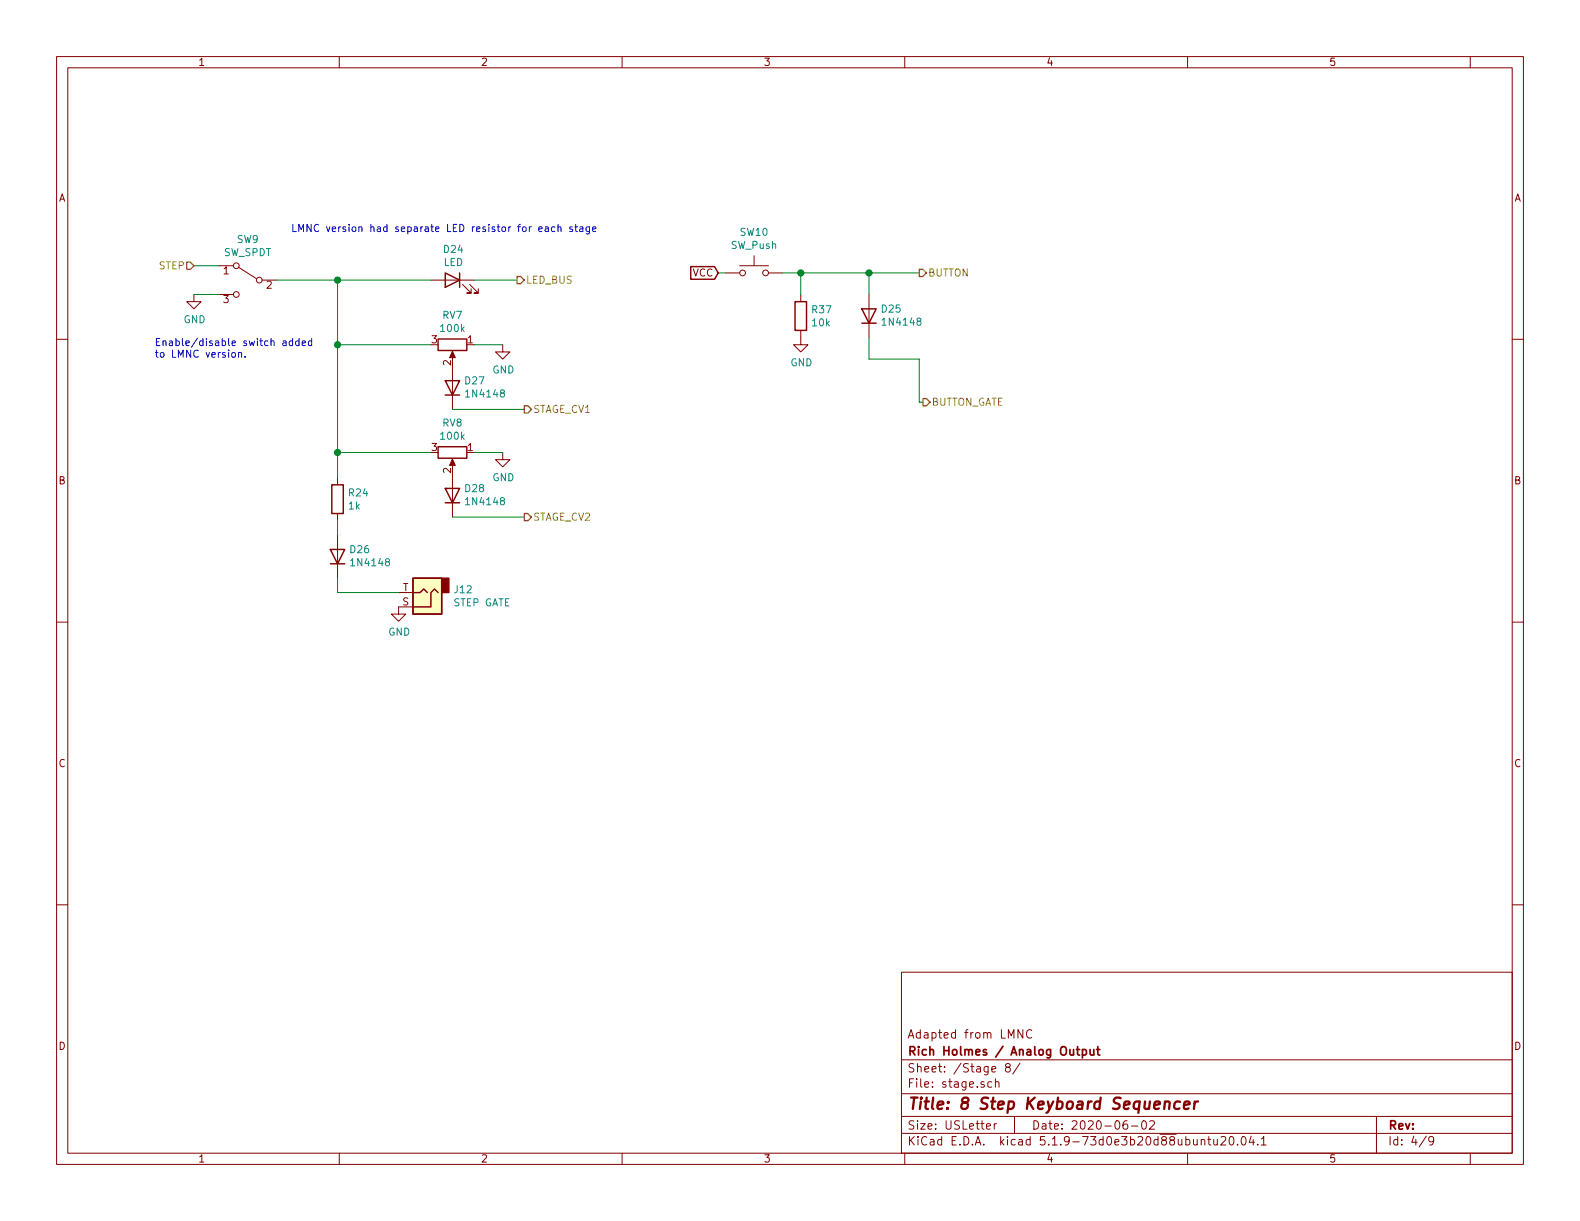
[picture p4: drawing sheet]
<svg xmlns="http://www.w3.org/2000/svg" width="279mm" height="216mm" viewBox="0 0 279 216" stroke-linecap="round" stroke-linejoin="round" font-family="sans-serif">
<g fill="none" stroke="#840000" stroke-width=".18">
<path d="M10 10h259.4v195.9h-259.4zM12 12h255.4v191.9h-255.4zM60 10v2M110 10v2M160 10v2M210 10v2M260 10v2M10 60h2M34.3 52.1v1.2h1.3l-1.3 1.3-1.3-1.3h1.3M38.7 47h2.6M38.7 52.1h2.6M42.2 47.2l3.1 2.1"/>
<path d="M46.4 49.5h2.5M76.2 49.5h7.6M81.8 50.3l1.5 1.5h-.8h.8v-.7M83.1 50.3l1.5 1.5h-.8h.8v-.7M128.3 48.3h2.5M130.8 47h5.1M133.3 45.2v1.8M135.9 48.3h2.5M141.6 58.4v2.6h1.3l-1.3 1.2-1.3-1.2h1.3M141.6 52.1v1.2M153.7 52.1v7.6M267.4 60h2"/>
<path d="M80 62.5v1M80 64.8v7.6M88.9 61v1.2h1.3l-1.3 1.3-1.3-1.3h1.3M59.7 84.5v1.2M59.7 90.8v1.3M59.7 94.6v7.6M80 81.5v1.1M80 83.8v7.6M88.9 80v1.3h1.3l-1.3 1.3-1.3-1.3h1.3M10 110h2M70.5 104.8h2.5M73 107.3h-2.5v1.3h1.3l-1.3 1.3-1.3-1.3h1.3"/>
<path d="M267.4 110h2M10 160h2M267.4 160h2M159.4 171.9h108v32h-108zM159.4 197.4h108M159.4 193.4h108M159.4 187.4h108M174.4 199.2l.8-.2-.1-.2-.4-.1-.3 .2 .1 .7h.6M175.4 191.3h-.4l-.3 .2v.6l.3 .2 .4-.1M175.8 198.7v1M176 191.4l.2-.1h.4l.1 1M176 190.8v1.5"/>
<path d="M176.2 198.7l-.3 .1-.1 .2M178.1 188.7l-.3-.3 .1-.2 .2-.1h.4l.2 .2-.1 .3-.6 .2a.48 .48 0 0 0-.1 .6l.2 .2 .5-.2a.48 .48 0 0 0-.2-.7M179.4 197.4v3M180.4 188l-1.3 1.9M180.9 182.1v1.5l-.9-1.5v1.5M182.4 182.2a.7 .7 0 0 0-.9 .2 .7 .7 0 0 0 .2 1 .55 .55 0 0 0 .7 0M199.3 198.2a.62 .62 0 0 0-.7 .6l.1 .7 .2 .2 .5-.2v-.5l-.1-.2h-.4l-.3 .2M200.1 199.1h1.1M202 198.3l.4-.1a.94 .94 0 0 1 0 1.5 .82 .82 0 0 1-.4-1.4zM203.3 198.3l.2-.1h.4l.2 .1 .1 .3-1 1.1h1M243.4 197.4v6.5M60 203.9v2"/>
<path d="M110 203.9v2M159.4 200.4h108M160 203.9v2M210 203.9v2M212.4 201.6l.2-.1h.4l.1 1M212.4 201.5v1M213.6 201.5h.5M213.8 201v1.3l.3 .2M214.6 201.5l.1 .9 .4 .1 .2-.2M215.3 201.5v1M215.9 201.1l.2-.1h.4l.3 .4-1 1.1h1M217.5 201.1l.3-.1a.94 .94 0 0 1 0 1.5 .82 .82 0 0 1-.3-1.4z"/>
<path d="M218.8 202.3v.2M219.7 201h.1a.8 .8 0 0 1 .6 .7 .8 .8 0 0 1-.6 .8 1 1 0 0 1-.1-1.5zM221.3 200.9l-.4 1.1h.9M221.6 201.5v1M222.4 202.3v.2M223 201.4l.5-.4v1.5M223 202.5h.9M252.2 200.9l-1.2 1.9M253.5 201.6l-.3 .3-.4-.1-.1-.2v-.4l.1-.2h.4l.2 .1a1.19 1.19 0 0 1-.2 1.3l-.4 .1M260 203.9v2"/>
<circle cx="41.8" cy="52.1" r=".51"/>
<circle cx="41.8" cy="47" r=".51"/>
<circle cx="45.8" cy="49.5" r=".51"/>
<circle cx="131.3" cy="48.3" r=".51"/>
<circle cx="135.4" cy="48.3" r=".51"/>
</g>
<path d="M206 194.9a.52 .52 0 0 1 .9 .1l-.2 1.1M208.7 194.8a.68 .68 0 0 0-1 .3l-.1 .6 .2 .3 .2 .1 .6-.1M209.4 195.4l1-.2-.1-.4h-.5l-.4 .2v1l.2 .1 .6-.1M211.3 194.8l-.2 1.3M211.9 194.8a.55 .55 0 0 0-.7 .3" fill="none" stroke="#840000" stroke-width=".41"/>
<path d="M190.3 185.6h.6M190.6 185.1v1.3l.3 .2M191.4 185.6h.4l.3 .3-.1 .5-.2 .2-.4-.1M191.4 185.6v1.5M192.8 185.6v.8a.39 .39 0 0 0 .6 0M193.4 185.6v1M193.9 185.6h.6M194.1 185.1v1.3l.4 .2" fill="none" stroke="#840000" stroke-width=".3"/>
<g fill="none" stroke="#840000" stroke-width=".25">
<path d="M77.5 59.9h5v2.1h-5zM78.7 48.3l2.6 1.2-2.6 1.3zM81.3 48.3v2.5M122.1 47.1h4.3l.6 1.2-.6 1.1h-4.3zM140.6 53.3h2v5.1h-2zM152.4 54.6h2.5l-1.2 2.6zM152.4 57.2h2.5M77.5 79h5v2h-5zM78.7 67.3h2.6l-1.3 2.6zM78.7 69.9h2.6M58.4 97.2h2.6l-1.3 2.5zM58.4 99.7h2.6"/>
<path d="M58.7 85.7h2v5.1h-2zM78.7 86.4h2.6l-1.3 2.5zM78.7 88.9h2.6M73 102.2h5.1v6.4h-5.1zM73 104.8h1.3l.6-.7 .7 .7M77.5 104.8l-.7-.7-.6 .7v2.5h-3.2"/>
</g>
<path d="M73 102.2h5.1v6.4h-5.1z" fill="#ffffc2" stroke="#ffffc2" stroke-width=".18"/>
<path d="M78.1 102.2h1.3v2.6h-1.3z" fill="#840000" stroke="#840000" stroke-width=".25"/>
<g fill="#840000" stroke="#840000" stroke-width=".18">
<path d="M80 62.1l.5 1.1h-1z"/>
<path d="M80 81.2l.5 1.1h-1z"/>
</g>
<g fill="none" stroke="#008400" stroke-width=".18">
<path d="M34.3 47h4.4M34.3 52.1h4.4M48.9 49.5h27.3M59.7 49.5v35M83.8 49.5h7.6M127 48.3h1.3M138.4 48.3h24.2M141.6 48.3v3.8M153.7 59.7v3.8h8.9v7.6h.6M153.7 48.3v3.8M59.7 61h16.5M80 72.4h12.7"/>
<path d="M83.8 61h5.1M59.7 92.1v2.5M59.7 80h16.5M80 91.4h12.7M83.8 80h5.1M59.7 102.2v2.6h10.8"/>
</g>
<path d="M33 46.4h.7l.6 .6-.6 .6h-.7zM91.4 48.9h.7l.6 .6-.6 .7h-.7zM162.6 47.6h.6l.6 .7-.6 .6h-.6zM92.7 71.8h.6l.7 .6-.7 .6h-.6zM163.2 70.5h.6l.7 .6-.7 .7h-.6zM92.7 90.8h.6l.7 .6-.7 .7h-.6z" fill="none" stroke="#848400" stroke-width=".25"/>
<g fill="none" stroke="#0000c2" stroke-width=".18">
<path d="M98.7 39.7v1.2M101.8 39.7v1.1l.3 .1M51.7 59.8v1.3M52.9 59.8v1.3M55.1 59.8v1.3M96.4 40.2h.5l.1 .7M97 40.4l-.5 .1-.1 .1 .1 .3h.5M98.1 40.2l-.3-.1-.3 .2 .1 .6h.5M98.7 40.2l.2-.1 .3 .1v.7M101.2 40.2l-.3-.1-.2 .2 .1 .2 .4 .1v.3h-.5M101.6 40.1h.5M102.5 40.2h.5l.1 .7"/>
<path d="M103.1 40.4l-.4 .1-.2 .1v.3h.6M104.2 40.1v1l-.2 .3-.3-.1M104.2 40.2l-.3-.1-.3 .2 .2 .6h.4M104.8 40.5l.6-.1-.1-.2-.3-.1-.2 .2 .1 .6h.4M41.1 62.4l.3-.1 .2 .2-.1 .6-.3 .1-.2-.3zM42.2 62.5l.2-.2 .3 .1v.8M42.2 62.3v.9M43.3 63v.2M50 60.3h.5l.1 .8M50.6 60.6h-.4l-.2 .2v.3h.6M51.7 60.3h-.3l-.3 .2 .2 .6h.4M52.9 60.3h-.4l-.2 .2 .1 .6h.5"/>
<path d="M53.4 60.7l.7-.1-.1-.3h-.4l-.2 .2 .1 .6h.5M55.1 60.3h-.3l-.3 .2 .1 .6h.5"/>
</g>
<g fill="#008400" stroke="#008400" stroke-width=".25">
<circle cx="59.7" cy="61" r=".51"/>
<circle cx="59.7" cy="49.5" r=".51"/>
<circle cx="153.7" cy="48.3" r=".51"/>
<circle cx="59.7" cy="80" r=".51"/>
<circle cx="141.6" cy="48.3" r=".51"/>
</g>
<text font-size="2.8" fill="#840000" x="160.4" y="196.2">Title: 8 Step Keyboard Sequencer</text>
<g font-size="2.1" fill="#840000">
<text x="160.4" y="183.6">Adapted from LMNC</text>
<text x="160.4" y="189.6">Sheet: /Stage 8/</text>
<text x="160.4" y="186.6">Rich Holmes / Analog Output</text>
<text x="160.4" y="192.3">File: stage.sch</text>
<text x="160.4" y="202.5">KiCad E.D.A. kicad 5.1.9-73d0e3b20d88ubuntu20.04.1</text>
<text x="160.4" y="199.7">Size: USLetter</text>
<text x="182.4" y="199.7">Date: 2020-06-02</text>
<text x="245.4" y="199.7">Rev:</text>
<text x="245.4" y="202.5">Id: 4/9</text>
</g>
<g font-size="1.8" fill="#840000">
<text x="35" y="11.6">1</text>
<text x="85" y="11.6">2</text>
<text x="135" y="11.6">3</text>
<text x="185" y="11.6">4</text>
<text x="235" y="11.6">5</text>
<text x="10.4" y="35.6">A</text>
<text x="267.8" y="35.6">A</text>
<text x="39.5" y="48.5">1</text>
<text x="39.5" y="53.6">3</text>
<text x="47.1" y="51.1">2</text>
<text x="122.5" y="48.9">VCC</text>
<text x="76.4" y="60.7">3</text>
<text x="79.8" y="64.6" transform="rotate(-90 79.8 64.6)">2</text>
<text x="82.7" y="60.7">1</text>
<text x="76.4" y="79.8">3</text>
<text x="79.8" y="83.7" transform="rotate(-90 79.8 83.7)">2</text>
<text x="82.7" y="79.8">1</text>
<text x="10.4" y="85.6">B</text>
<text x="267.8" y="85.6">B</text>
<text x="71.2" y="107.1">S</text>
<text x="71.2" y="104.5">T</text>
<text x="10.4" y="135.6">C</text>
<text x="267.8" y="135.6">C</text>
<text x="10.4" y="185.6">D</text>
<text x="267.8" y="185.6">D</text>
<text x="35" y="205.5">1</text>
<text x="85" y="205.5">2</text>
<text x="135" y="205.5">3</text>
<text x="185" y="205.5">4</text>
<text x="235" y="205.5">5</text>
</g>
<g font-size="1.8" fill="#0000c2">
<text x="51.4" y="41">LMNC version had separate LED resistor for each stage</text>
<text x="27.3" y="61.2">Enable/disable switch added</text>
<text x="27.3" y="63.2">to LMNC version.</text>
</g>
<g font-size="1.8" fill="#008484">
<text x="130.9" y="41.7">SW10</text>
<text x="39.5" y="45.3">SW_SPDT</text>
<text x="41.9" y="43">SW9</text>
<text x="78.4" y="47">LED</text>
<text x="78.5" y="44.7">D24</text>
<text x="129.3" y="44">SW_Push</text>
<text x="32.5" y="57.2">GND</text>
<text x="78.1" y="58.7">100k</text>
<text x="78.3" y="56.4">RV7</text>
<text x="143.7" y="55.4">R37</text>
<text x="143.7" y="57.7">10k</text>
<text x="156" y="55.3">D25</text>
<text x="156.3" y="57.6">1N4148</text>
<text x="139.8" y="64.8">GND</text>
<text x="82.3" y="68">D27</text>
<text x="82.7" y="70.3">1N4148</text>
<text x="87.1" y="66">GND</text>
<text x="78.1" y="77.7">100k</text>
<text x="78.3" y="75.4">RV8</text>
<text x="61.7" y="87.8">R24</text>
<text x="82.3" y="87">D28</text>
<text x="82.7" y="89.3">1N4148</text>
<text x="87.1" y="85.1">GND</text>
<text x="61.7" y="90.1">1k</text>
<text x="62" y="97.8">D26</text>
<text x="62.4" y="100.1">1N4148</text>
<text x="80.2" y="107.2">STEP GATE</text>
<text x="80.4" y="104.9">J12</text>
<text x="68.7" y="112.4">GND</text>
</g>
<g font-size="1.8" fill="#848400">
<text x="28.1" y="47.6">STEP</text>
<text x="93" y="50.2">LED_BUS</text>
<text x="164.1" y="48.9">BUTTON</text>
<text x="164.7" y="71.8">BUTTON_GATE</text>
<text x="94.2" y="73">STAGE_CV1</text>
<text x="94.2" y="92.1">STAGE_CV2</text>
</g>
</svg>
